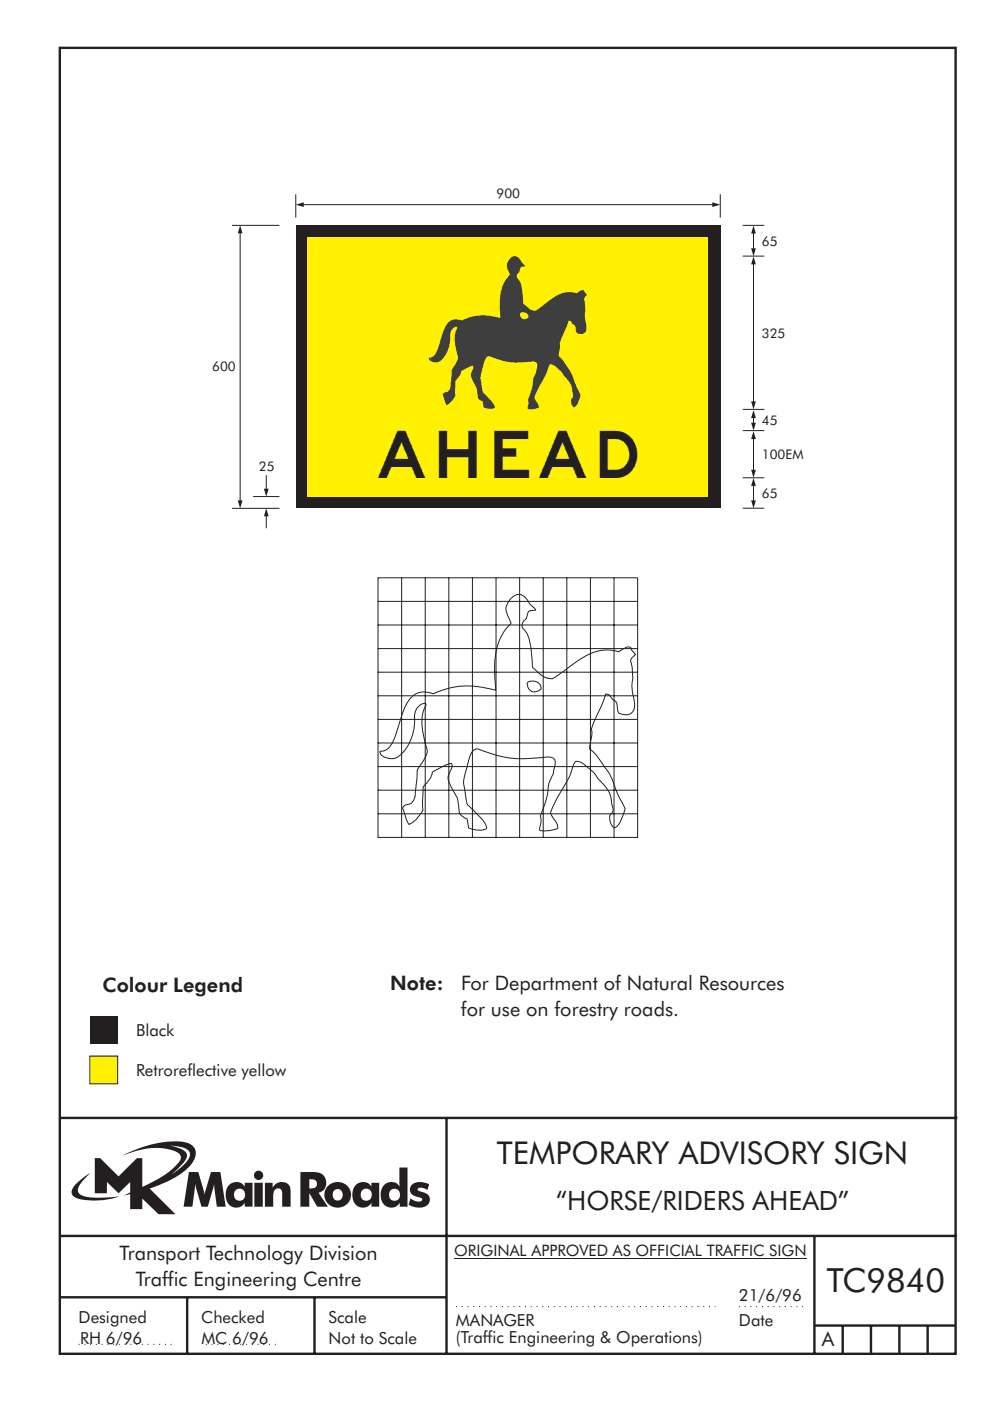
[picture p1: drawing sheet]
<svg xmlns="http://www.w3.org/2000/svg" width="210mm" height="297mm" viewBox="0 0 210 297" stroke-linecap="round" stroke-linejoin="round" font-family="sans-serif">
<g fill="none" stroke="#231f20" stroke-width=".21">
<path d="M80.1 122.5h55.1M80.1 137.5h55.1M80.1 132.5h55.1M80.1 127.5h55.1M80.2 122.5v55.1M85.2 122.5v55.1M90.2 122.5v55.1M95.2 122.5v55.1M100.2 122.5v55.1M105.2 122.5v55.1M110.2 122.5v55.1M115.2 122.5v55.1"/>
<path d="M120.2 122.5v55.1M125.2 122.5v55.1M130.2 122.5v55.1M135.2 122.5v55.1M80.1 157.5h55.1M80.1 152.5h55.1M80.1 147.5h55.1M80.1 142.5h55.1M87.4 147.6a4.1 4.1 0 0 1 4.5-.5 17.5 17.5 0 0 1 13.1-.8l.1-.5a22.9 22.9 0 0 1 .6-9.7l.7-1.4 .8-1.3 1.1-1.2-.3-1a3.2 3.2 0 0 1 2.3-5.1 4.6 4.6 0 0 1 2.2 2.2l1.1 1-1.5 .3-.3 .6a1.47 1.47 0 0 1-.8 1.4 1.33 1.33 0 0 0 .3 2.1 6.4 6.4 0 0 1 1.3 3.9l.3 3.9 1.8 1.6a3.5 3.5 0 0 0 2.5 .8l5.8-4.1a9.4 9.4 0 0 1 8.2-1.6l1-.6a1.51 1.51 0 0 1 1.5-.3l.3 .6 .7 .8-.7 .7-.3 .7a13.2 13.2 0 0 1 .3 5.6l.5 2.9a2.1 2.1 0 0 1-1.7 2.9l-1.5-.3-.4-.8a2.68 2.68 0 0 0-.4-1.7l-.5-.3-.8-1.1-.8-.1-.5 1.6-2.5 5.8a8.1 8.1 0 0 1-.3 3.6l-.1 .6 1.2 1 1.3 1.8a16.4 16.4 0 0 1 3.4 6.6l1.7 3.3-.5 1.3a4.6 4.6 0 0 1-1.8 2.7 2.41 2.41 0 0 1-1-2.6 1.54 1.54 0 0 0 .5-2.2 7.4 7.4 0 0 0-2.9-5.5 10.3 10.3 0 0 0-4.1-3.7 .96 .96 0 0 0-1.3 .9 15.1 15.1 0 0 1-2.5 5.3l-1.4 2.5-.9 2.1 .8 1.5a2.47 2.47 0 0 1 .7 1.8l-2 .5-1.7-.1-.1-.1 .3-1.6-.1-1.3 .3-.8a16.4 16.4 0 0 0 1.4-5.9l.4-1a9.3 9.3 0 0 0 1-4l-.2-.4-.5-.3-.8-.1-1.6 .1a23.4 23.4 0 0 1-13.4-1.8 2.37 2.37 0 0 0-1.8 2.2l-.3 1.2a9 9 0 0 0-.5 5.8l.4 2.5 2.7 2.7a4.1 4.1 0 0 1 1.5 2.4 4 4 0 0 1-3.8-.1l-.4-1.9-.7-.3-.9-.8-.2-2.1a6.9 6.9 0 0 0-1.4-3.2l-.5-1.2a3.6 3.6 0 0 1 .5-3.3l.1-.5-.2-.3-.6 .1-3.4 1.7-.4 1.2-1.6 1.9-.1 3.6 .1 1.4-1.3 1.8-1.7 1.2-.5-1-.9-2.5 .3-.4 .7-.3a2.07 2.07 0 0 0 1.7-2.5l.4-3.8a2.29 2.29 0 0 1 .7-2.1l.8-1.2a2.86 2.86 0 0 0 .3-3.3l-.5-2.1a8.6 8.6 0 0 1 .6-6.2l-.1-.2-.3-.1a2.72 2.72 0 0 0-2 3.1 9.8 9.8 0 0 1-3.4 8.2 2.95 2.95 0 0 1-3.9-.7v-.4l.9-.1a4.3 4.3 0 0 0 2.2-2.9l1.5-4.7a9.1 9.1 0 0 1 2.2-4zM111.9 144.7a1.84 1.84 0 0 1 2.8 1.4 1.64 1.64 0 0 1-1.9 .5 1.64 1.64 0 0 1-1-1.6zM80.1 177.5h55.1M80.1 172.5h55.1"/>
<path d="M80.1 167.5h55.1M80.1 162.5h55.1"/>
</g>
<path d="M62.7 47.8h90v60h-90z" fill-rule="evenodd" fill="#231f20"/>
<path d="M65.2 50.3h85v55h-85z" fill-rule="evenodd" fill="#fff101"/>
<path d="M110.3 66.3a.98 .98 0 0 0 .5 1.3 .98 .98 0 0 0 1.2-.3 1.1 1.1 0 0 0-1.7-1zM108.2 54.8a2.13 2.13 0 0 0-.3 2.9l.2 .6a8.8 8.8 0 0 0-2.1 7.2v1.9a10.5 10.5 0 0 0-8.1 .6 2.54 2.54 0 0 0-3.6 1.4l-.9 2.8a8.3 8.3 0 0 1-1.3 3.2l-.5 .3-.7 .1a1.22 1.22 0 0 0 1.6 1.1 3.9 3.9 0 0 0 2.6-2.9l.3-1.8a2.8 2.8 0 0 1 .7-2.6l.4-.3 .4 .1a8.8 8.8 0 0 0 .2 6.3 6.8 6.8 0 0 1-1.3 2.8l-.3 3.1a1.57 1.57 0 0 1-1.4 1.7l-.2 .4 .6 1.8 .2 .4 .5-.3a3 3 0 0 0 1.3-3.3v-.5a1.53 1.53 0 0 1 .7-1.8l.6-1.3 1.7-.9 .8-.3a1.36 1.36 0 0 1-.3 1.4 3.8 3.8 0 0 0 .9 3l.2 .4 .1 1.3a1.46 1.46 0 0 0 1.2 1.5l.1 1.3a2.73 2.73 0 0 0 2.4 0 6.1 6.1 0 0 0-2.1-2.8l-.4-.5a8.8 8.8 0 0 1 .9-7.5l.4-.1a14.9 14.9 0 0 0 9.3 1.1l.5 .1a1.01 1.01 0 0 1 .3 1.4l-.1 .8-.6 1.4a13.2 13.2 0 0 1-1.1 4.4v1l-.2 .9a2.8 2.8 0 0 0 2.4-.2 2.66 2.66 0 0 0-.7-1.6l-.2-.5 .7-1.7a23.1 23.1 0 0 0 2.4-5.2l.3-.2a4.9 4.9 0 0 1 2.5 1.9l.2 .3a6.1 6.1 0 0 1 2.1 4.6l-.1 .3a1.43 1.43 0 0 0 .3 2.1 4.2 4.2 0 0 0 1.4-2.6l-.8-1.6a14.3 14.3 0 0 0-3.9-6.7l.3-1.9a2.69 2.69 0 0 1 .5-2.3l1.3-3.3a.94 .94 0 0 1 1 .8 1.05 1.05 0 0 1 .6 1.2l.1 .3a1.26 1.26 0 0 0 1.6 .4 1.26 1.26 0 0 0 .5-1.6l-.1-.6a7.7 7.7 0 0 1-.1-3.1l-.1-1.5a1.04 1.04 0 0 1 .5-1.4l-.7-.9a1.5 1.5 0 0 0-1.5 .6 5.9 5.9 0 0 0-5.6 1.3l-2.3 1.8a1.75 1.75 0 0 1-2.7-.3l-.8-.7a11.9 11.9 0 0 0-.8-4.8 1.07 1.07 0 0 1-.6-1 1.07 1.07 0 0 1 .6-.9 1 1 0 0 1 .6-1.1h.6v-.2l-.5-.5a2.31 2.31 0 0 0-1.8-1.5z" fill-rule="evenodd" fill="#3e3e3f"/>
<path d="M56.5 100.7v3.1" fill="none" stroke="#231f20" stroke-width=".21"/>
<path d="M56 103.6h1l-.5 1.7z" fill="#231f20"/>
<path d="M159.8 102.9v3.3" fill="none" stroke="#231f20" stroke-width=".21"/>
<g fill="#231f20">
<path d="M159.8 101.3l.5 1.7h-1z"/>
<path d="M159.3 106.1h1l-.5 1.7z"/>
</g>
<path d="M159.8 49.4v3.4" fill="none" stroke="#231f20" stroke-width=".21"/>
<g fill="#231f20">
<path d="M159.8 47.8l.5 1.7h-1z"/>
<path d="M159.3 52.6h1l-.5 1.7z"/>
</g>
<path d="M159.8 88.5v1.3" fill="none" stroke="#231f20" stroke-width=".21"/>
<g fill="#231f20">
<path d="M159.8 87l.5 1.6h-1z"/>
<path d="M159.3 89.6h1l-.5 1.7z"/>
</g>
<path d="M159.8 92.9v6.9" fill="none" stroke="#231f20" stroke-width=".21"/>
<g fill="#231f20">
<path d="M159.8 91.4l.5 1.7h-1z"/>
<path d="M159.3 99.6h1l-.5 1.7z"/>
</g>
<path d="M159.8 55.9v29.4" fill="none" stroke="#231f20" stroke-width=".21"/>
<g fill="#231f20">
<path d="M159.8 54.4l.5 1.7h-1z"/>
<path d="M159.3 85.1h1l-.5 1.7z"/>
</g>
<path d="M50.9 49.3v56.9" fill="none" stroke="#231f20" stroke-width=".21"/>
<g fill="#231f20">
<path d="M50.9 47.8l.5 1.7h-1z"/>
<path d="M50.4 106.1h1l-.5 1.7z"/>
</g>
<path d="M64.3 43.4h86.9" fill="none" stroke="#231f20" stroke-width=".21"/>
<g fill="#231f20">
<path d="M62.7 43.4l1.7-.5v1z"/>
<path d="M151 42.9l1.7 .5-1.7 .5z"/>
</g>
<path d="M56.5 109.3v2.7" fill="none" stroke="#231f20" stroke-width=".21"/>
<path d="M56.5 107.8l.5 1.7h-1z" fill="#231f20"/>
<path d="M49.2 47.8h10M62.7 41.2v4.9M152.7 41.2v4.9M157.5 47.8h4.5M157.5 54.3h4.5M157.5 91.3h4.5M157.5 86.8h4.5M49.2 107.8h10M53.7 105.3h5.5M157.5 107.7h4.5M157.5 101.3h4.5" fill="none" stroke="#231f20" stroke-width=".21"/>
<g fill="none" stroke="#231f20" stroke-width=".51">
<path d="M12.7 10.1h189.9v276.9h-189.9zM12.7 237h190.3M94.7 236.9v50.1M12.7 262h190M12.7 275h82M39.7 275v12.1M66.7 275v12M172.7 262v25M172.7 281h30M178.7 281v6M184.7 281v6M190.7 281v6"/>
<path d="M196.7 281v6"/>
</g>
<path d="M96.7 277h55M156.7 277h14M16.7 285h20.3M43.6 285h15.1" fill="none" stroke="#231f20" stroke-width=".21" stroke-dasharray=".2 1" stroke-linecap="butt"/>
<path d="M19.1 215.5h5.8v5.9h-5.8z" fill-rule="evenodd" fill="#231f20"/>
<path d="M19.1 223.9h5.8v5.9h-5.8z" fill-rule="evenodd" fill="#fff101" stroke="#231f20" stroke-width=".21"/>
<path d="M36.1 242.9a5.8 5.8 0 0 1 3.9 1.1 1.58 1.58 0 0 1-.2 2l-1.1 1.2-2.3 1.8 .9-.8a6.5 6.5 0 0 0 2.3-3.2 2.43 2.43 0 0 0-2.2-1.8zM20.1 245.5v7.5h2.6v-2.4l2.4 2.4 2.5-2.4v2.2l-1.4 .7 1.4-.3v3.2h2.6v-2.3l3.4 3.3h3.6l-5.5-5.4a20.1 20.1 0 0 0 8.7-4.9 3.1 3.1 0 0 0 .7-3.8 3.8 3.8 0 0 0-3-1.3 25.1 25.1 0 0 0-12.4 3.1 16.1 16.1 0 0 1 11.1-1.1 1.56 1.56 0 0 1 1.4 1.9 17.9 17.9 0 0 1-8 5.8v-6.2h-1.2l-3.9 3.9-3.9-3.9zM16.2 251a1.82 1.82 0 0 0-.7 2.6 9.9 9.9 0 0 0 5.8 .9l2-.3 2-.5a22.2 22.2 0 0 1-7.7-.1 1.33 1.33 0 0 1-.8-2.3l1-1.2 1.3-1.3-1.4 .8zM65.6 250a1.13 1.13 0 0 1 1.2 .2 1.13 1.13 0 0 1 .3 1.2 1.26 1.26 0 0 1-1.5 .6zM63.7 248.5v7.3h1.9v-2.8l1.7 2.8h2.2l-2-2.9a2.25 2.25 0 0 0 1.6-2.7 2.25 2.25 0 0 0-2.6-1.7zM68.9 253.3a2.79 2.79 0 0 0 5.5 0 2.79 2.79 0 0 0-5.5 0zM70.9 252.3a1.15 1.15 0 0 1 1.8 1 1.15 1.15 0 0 1-1.8 1 1.46 1.46 0 0 1 0-2zM75.5 251.2a3.2 3.2 0 0 0 .4 4.6 2.13 2.13 0 0 0 2.9-.8v.8h1.6v-5h-1.7v.8a2.07 2.07 0 0 0-3.2-.4zM76.9 252.2a1.23 1.23 0 0 1 1.7 .3 1.23 1.23 0 0 1-.2 1.7 1.23 1.23 0 0 1-1.7-.1 1.54 1.54 0 0 1 .2-1.9zM84.7 247.5v4.1a2.16 2.16 0 0 0-2.3-.9 2.16 2.16 0 0 0-1.6 1.9 2.52 2.52 0 0 0 2.6 3.4 2.11 2.11 0 0 0 1.4-1v.8h1.6v-8.3zM82.9 252.3a1.24 1.24 0 0 1 1.9 1 1.24 1.24 0 0 1-1.9 1.1 1.48 1.48 0 0 1 0-2.1zM87.4 251.1a1.52 1.52 0 0 0-.4 1.7 1.52 1.52 0 0 0 1.4 .9 .82 .82 0 0 1 1.1 .8 2.07 2.07 0 0 1-2.5-.4l-.4 1.3a3.8 3.8 0 0 0 4 .2 1.56 1.56 0 0 0 .5-1.7 1.56 1.56 0 0 0-1.4-1.1 1.25 1.25 0 0 1-1.2-.6 1.21 1.21 0 0 1 1.7-.1l.4 .2 .4-1.2a3.7 3.7 0 0 0-3.6 0zM40.1 248.5l-1.2 7.3h1.9l.6-4.8 1.3 4.8h1.4l1.3-4.8 .6 4.8h1.9l-1.2-7.3h-2l-1.3 4.8-1.4-4.8zM48.7 251.2a3.2 3.2 0 0 0 .4 4.6 2.13 2.13 0 0 0 2.8-.8v.8h1.6v-5h-1.6v.8a2.07 2.07 0 0 0-3.2-.4zM50.1 252.2a1.23 1.23 0 0 1 1.6 .3 1.23 1.23 0 0 1-.2 1.7 1.23 1.23 0 0 1-1.7-.1 1.55 1.55 0 0 1 .3-1.9zM53.9 250.8v5h1.8v-5zM53.8 249.2a1 1 0 0 0 2 0 1 1 0 0 0-2 0zM56.2 250.8v5h1.7a5.4 5.4 0 0 1 .4-3.5 .91 .91 0 0 1 1.1-.2 .91 .91 0 0 1 .4 1v2.7h1.8v-2.9a2 2 0 0 0-1.4-2.3 2 2 0 0 0-2.4 1.2v-1z" fill-rule="evenodd" fill="#231f20"/>
<path d="M96.3 266.7h74.7" fill="none" stroke="#231f20" stroke-width=".21"/>
<text font-size="10" fill="#231f20" x="80.2" y="101.3">AHEAD</text>
<text font-size="7.1" fill="#231f20" x="175.3" y="274">TC9840</text>
<text font-size="6.7" fill="#231f20" x="105.3" y="246.9">TEMPORARY ADVISORY SIGN</text>
<text font-size="5.6" fill="#231f20" x="117.8" y="256.5">“HORSE/RIDERS AHEAD”</text>
<g font-size="4.2" fill="#231f20">
<text x="82.7" y="209.9">Note:</text>
<text x="97.8" y="209.9">For Department of Natural Resources</text>
<text x="21.7" y="210.3">Colour Legend</text>
<text x="97.7" y="215.5">for use on forestry roads.</text>
<text x="25.3" y="267">Transport Technology Division</text>
<text x="28.8" y="272.6">Traffic Engineering Centre</text>
<text x="174.3" y="285.4">A</text>
</g>
<g font-size="3.5" fill="#231f20">
<text x="28.8" y="219.7">Black</text>
<text x="28.8" y="228.1">Retroreflective yellow</text>
<text x="156.7" y="275.9">21/6/96</text>
<text x="16.7" y="280.5">Designed</text>
<text x="42.7" y="280.5">Checked</text>
<text x="69.7" y="280.5">Scale</text>
<text x="96.7" y="281">MANAGER</text>
<text x="156.7" y="281">Date</text>
<text x="17" y="284.9">RH 6/96</text>
<text x="42.7" y="284.9">MC 6/96</text>
<text x="69.7" y="285">Not to Scale</text>
<text x="96.7" y="284.8">(Traffic Engineering &amp; Operations)</text>
</g>
<text font-size="3.4" fill="#231f20" x="96.3" y="266.4">ORIGINAL APPROVED AS OFFICIAL TRAFFIC SIGN</text>
<g font-size="2.8" fill="#231f20">
<text x="105.3" y="41.9">900</text>
<text x="161.6" y="52.1">65</text>
<text x="161.6" y="71.6">325</text>
<text x="45" y="78.7">600</text>
<text x="161.6" y="90.1">45</text>
<text x="54.9" y="99.8">25</text>
<text x="161.6" y="97.3">100EM</text>
<text x="161.6" y="105.6">65</text>
</g>
</svg>
